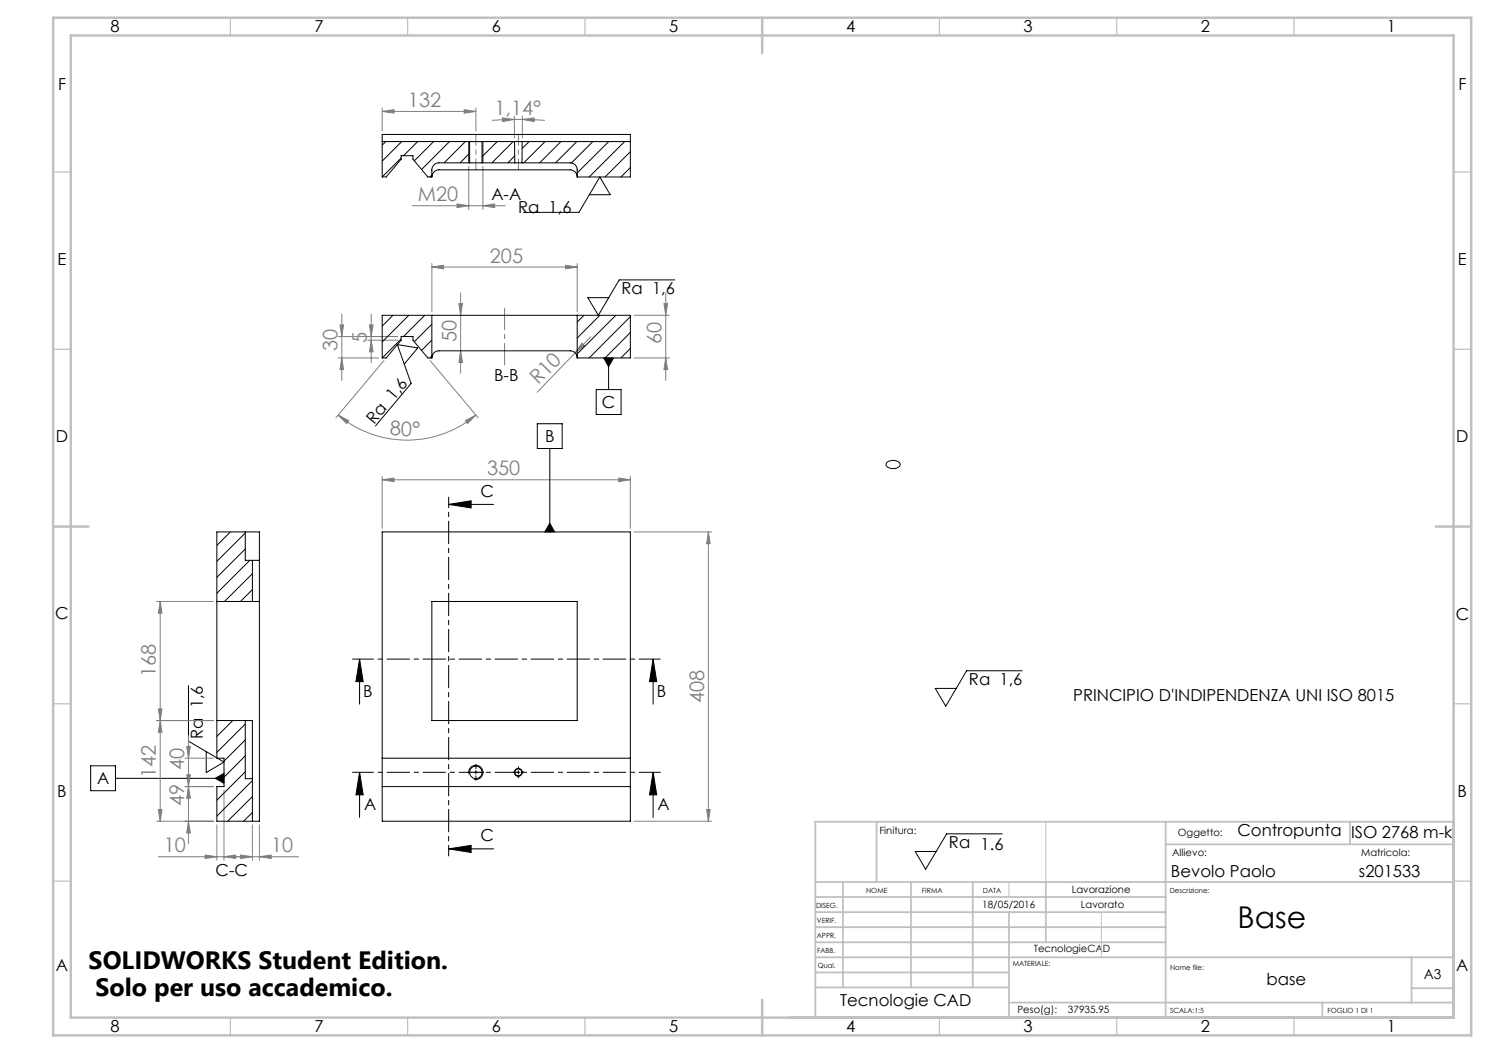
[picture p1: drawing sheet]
<svg xmlns="http://www.w3.org/2000/svg" width="420mm" height="297mm" viewBox="0 0 420 297" stroke-linecap="round" stroke-linejoin="round" font-family="sans-serif">
<g fill="none" stroke="#000" stroke-width=".28">
<path d="M132.2 39.9v6M136.2 39.9v6M166.2 54.9h5.9l-2.9-5-5.9 10h-15.7M190.3 78.9h-15.6l-5.9 10-3-4.9h5.9M114 102.7l3.8-4.6-5.7-.9 3.9 11-10.1 12M151.6 119.5h7v7h-7zM168.2 109.9h7v7h-7zM170.3 101h2.8l-1.4 2.4zM171.7 101v8.9M155.1 126.5v23.5M250.1 130.5a2.56 2.56 0 0 1 3.8 .4 1.86 1.86 0 0 1-2.5 1.2 1.16 1.16 0 0 1-1.3-1.6zM126.5 142.3l6.4-1.1v2.1z"/>
<path d="M126.5 142.3h12.7M155.1 147.6l1.4 2.4h-2.8zM53.2 193.4v15.7l10 5.8-5 3v-5.9M101.4 185.9l1 6.4h-2zM101.4 185.9v12.7M184.2 185.9l1 6.4h-2zM184.2 185.9v12.7M288.3 189.2h-15.6l-5.9 10-3-5h5.9M25.6 216h7v7h-7zM32.6 219.5h30.6M60.7 219.5l2.5-1.4v2.8zM101.4 217.8l1 6.4h-2z"/>
<path d="M101.4 217.8v12.7M132.3 218.4a2 2 0 0 1 1.7-2.6 2 2 0 0 1 2.2 2.2 2 2 0 0 1-2.5 1.8M133.7 217.8h1M134.2 217.3v1M145.7 217.8h1M146.2 217.3v1M184.2 217.8l1 6.4h-2zM184.2 217.8v12.7M126.5 239.4l6.4-1v2zM126.5 239.4h12.7M282.7 235.2h-15.7l-5.9 10-2.9-5h5.9"/>
</g>
<g fill="none" stroke="#808080" stroke-width=".28">
<path d="M107.8 31.4l3.3-.5v1zM107.8 30.4v6.5M107.8 31.4h26.4M130.9 30.9l3.3 .5-3.3 .5zM134.2 30.4v6.5M141.7 33.3l3.4 .4-3.3 .6zM145.1 32.7v6.2M145.1 33.7h2.3M145.1 33.7l-6.4 .2M147.4 32.7l-.1 6.2M147.4 33.7l3.3-.4-.1 1zM147.4 33.7l6.3 .2"/>
<path d="M116.3 58h26.3M128.9 57.5l3.3 .5-3.3 .6zM132.2 46.9v12.2M136.2 58l3.3-.5v1.1zM136.2 46.9v12.2M121.8 75.3l3.3-.5v1zM121.8 74.3v13.6M121.8 75.3h41M159.5 74.8l3.3 .5-3.3 .5zM162.8 74.3v13.6M95.4 94.9h16.7M95.9 91.6h1l-.5 3.3z"/>
<path d="M96.4 88.6v18.7M103.7 96h8.4M104.2 91.6h1l-.5 3.3zM104.7 96l.5 3.2h-1zM104.7 88.6v13.7M129.4 85.7h1.1l-.6 3.2zM129.9 99l.6 3.2h-1.1zM129.9 82.6v22.7M164.1 96.8l.8 .7-2.7 2zM166.7 95l-15.2 15.6M178.8 88.9h10M187.3 85.7h1l-.5 3.2z"/>
<path d="M187.8 82.6v24.7M95.4 117.1l3 1.5-.6 .8zM95.4 117.1a30.3 30.3 0 0 0 38.8 0M95.4 101h11.4M96.4 101l.5 3.2h-1zM108.3 101.7l-13.5 16.1M121.3 101.7l13.6 16.1M131.3 118.6l2.9-1.5-2.3 2.3zM178.8 101h10M187.8 101l.5 3.2h-1zM107.8 135.3l3.3-.5v1.1zM107.8 134.3v14.7"/>
<path d="M107.8 135.3h70M174.5 134.8l3.3 .5-3.3 .6zM177.8 134.3v14.7M178.8 150h22M199.8 150v81.6M199.8 150l.5 3.3h-1zM44.2 169.6h16M45.2 169.6l.5 3.4h-1zM45.2 169.6v62M44.7 200h1l-.5 3.2zM44.2 203.2h16M45.2 203.2l.5 3.3h-1z"/>
<path d="M52.2 213.9h8M52.7 218.5h1l-.5 3.4zM52.7 210.5h1l-.5 3.4zM53.2 207.5v30.5M44.2 231.6h16M44.7 228.3h1l-.5 3.3zM52.2 221.9h8M53.2 231.6l.5 3.3h-1zM53.2 221.9l.5 3.2h-1zM61.2 232.7v9.9M63.2 222.8v19.8M71.2 232.7v9.9"/>
<path d="M73.2 232.7v9.9M178.8 231.6h22M199.3 228.3h1l-.5 3.3zM44.6 241.6h39.6M57.9 241.2l3.3 .4-3.3 .5zM63.2 241.6l3.3-.4v.9zM67.9 241.2l3.3 .4-3.3 .5zM73.2 241.6l3.3-.4v.9z"/>
</g>
<path d="M186.2 185.9h-86.8M186.2 217.8h-86.8" fill="none" stroke="#000" stroke-width=".28" stroke-dasharray="6.3 1.3 1.3 1.3" stroke-dashoffset=".4"/>
<path d="M126.6 140.2v101.2" fill="none" stroke="#000" stroke-width=".28" stroke-dasharray="6.3 1.3 1.3 1.3" stroke-dashoffset="3.4"/>
<path d="M134.2 37.9v10M146.2 47.9v-10" fill="none" stroke="#808080" stroke-width=".28" stroke-dasharray="15.2 1.3 1.3 1.3" stroke-dashoffset="12.1"/>
<path d="M142.3 102.9v-16" fill="none" stroke="#808080" stroke-width=".28" stroke-dasharray="15.2 1.3 1.3 1.3" stroke-dashoffset="9.1"/>
<path d="M295 231.8v17M284.6 248.8v4.2M310.7 257.3v12.7" fill="none" stroke="#c0c0c0" stroke-width=".28"/>
<g fill="none" stroke="#c0c0c0" stroke-width=".35">
<path d="M65 5v5M115 5v5M165 5v5M265 5v5M315 5v5M365 5v5M15 48.5h5M410 48.5h5M15 98.5h5M410 98.5h5M15 198.5h5M410 198.5h5"/>
<path d="M15 248.5h5M410 248.5h5M65 287v5M115 287v5M165 287v5M265 287v5M315 287v5M365 287v5"/>
</g>
<g fill="none" stroke="#c0c0c0" stroke-width=".5">
<path d="M247.3 231.8v17M328.8 231.8v55.2M328.8 238.2h81.2M380.8 231.8v6.4M410 231.8h-180v55.2M230 248.8h180M230 257.3h98.8M230 253h98.8M237.8 248.8v29.7M257 248.8v29.7M274.4 248.8v29.7M284.6 257.3v29.7"/>
<path d="M295 248.8v17M230 265.8h98.8M230 261.5h98.8M230 278.5h54.6M230 274.3h54.6M230 270h180M398.1 270v12.8M398.1 278.7h11.9M284.6 282.8h125.4M373 282.8v4.2"/>
</g>
<path d="M15 5h400v287h-400zM20 10h390v277h-390zM215 5v10M15 148.5h10M405 148.5h10M215 282v10" fill="none" stroke="#c0c0c0" stroke-width=".7"/>
<path d="M133.2 217.8h-1.2M134.2 216.8v-1.2M134.2 218.8v1.3M135.2 217.8h1.3M145.2 217.8h-.5M146.2 216.8v-.6M146.2 218.8v.6M147.2 217.8h.6" fill="none" stroke="#000" stroke-width=".28" stroke-dasharray="15.2 1.3 1.3 1.3"/>
<g fill="#000">
<path d="M170.3 101l1.4 2.4 1.4-2.4zM60.7 219.5l2.5 1.4v-2.8z"/>
<path d="M184.2 185.9l1 6.4h-2zM101.4 185.9l1 6.4h-2zM126.5 142.3l6.4-1.1v2.1zM126.5 239.4l6.4-1v2z"/>
<path d="M184.2 217.8l1 6.4h-2zM101.4 217.8l1 6.4h-2z"/>
</g>
<g fill="#808080">
<path d="M164.1 96.8l.8 .7-2.7 2z"/>
<path d="M63.2 241.6l3.3-.4v.9zM57.9 241.2l3.3 .4-3.3 .5z"/>
<path d="M174.5 134.8l3.3 .5-3.3 .6zM107.8 135.3l3.3-.5v1.1zM136.2 58l3.3-.5v1.1zM128.9 57.5l3.3 .5-3.3 .6z"/>
<path d="M67.9 241.2l3.3 .4-3.3 .5zM73.2 241.6l3.3-.4v.9z"/>
<path d="M130.9 30.9l3.3 .5-3.3 .5zM107.8 31.4l3.3-.5v1z"/>
<path d="M147.4 33.7l3.3-.4-.1 1zM141.7 33.3l3.4 .4-3.3 .6z"/>
<path d="M199.3 228.3h1l-.5 3.3zM199.8 150l.5 3.3h-1zM53.2 221.9l.5 3.2h-1zM52.7 210.5h1l-.5 3.4z"/>
<path d="M187.3 85.7h1l-.5 3.2zM187.8 101l.5 3.2h-1zM129.4 85.7h1.1l-.6 3.2zM129.9 99l.6 3.2h-1.1zM104.2 91.6h1l-.5 3.3zM104.7 96l.5 3.2h-1zM95.9 91.6h1l-.5 3.3zM96.4 101l.5 3.2h-1zM45.2 169.6l.5 3.4h-1zM44.7 200h1l-.5 3.2zM45.2 203.2l.5 3.3h-1zM44.7 228.3h1l-.5 3.3zM52.7 218.5h1l-.5 3.4zM53.2 231.6l.5 3.3h-1z"/>
<path d="M95.4 117.1l3 1.5-.6 .8zM131.3 118.6l2.9-1.5-2.3 2.3z"/>
<path d="M121.8 75.3l3.3-.5v1zM159.5 74.8l3.3 .5-3.3 .5z"/>
</g>
<path d="M155.1 147.6l1.4 2.4h-2.8z" fill="#000"/>
<g fill="none" stroke="#000" stroke-width=".28">
<path d="M107.8 39.9h24.7M108.8 39.9l-1 1M113.3 39.9l-5.5 5.5M117.8 39.9l-4 4M122.3 39.9l-5.4 5.5M126.8 39.9l-7.9 7.9M131.3 39.9l-6 6M132.5 39.9h3.5M132.5 39.9v6M136 39.9v6M136 39.9h9.1M140.3 39.9l-4.3 4.3"/>
<path d="M144.7 39.9l-6 6M145.1 39.9h2.2M145.1 39.9l.1 6M147.3 39.9l-.1 6M147.3 39.9h30.5M149.3 39.9l-2 2M153.7 39.9l-6 6M158.2 39.9l-6 6M162.7 39.9l-6 6M167.2 39.9l-6 6.1M171.7 39.9l-8.9 8.9M176.2 39.9l-10 10"/>
<path d="M107.8 49.9v-12h70v12h-15M107.8 49.9h1.1l4.2-5v-1h3.4v1l4.2 5h1.1M113.1 44.6l-5.3 5.3M121.8 49.9a2.05 2.05 0 0 1 2-2h37a1.99 1.99 0 0 1 2 2M121.8 49.4l-.5 .5M132.5 45.9h3.5M132.5 45.9h-8.7a1.99 1.99 0 0 0-2 2v2M132.5 43.2l-2.7 2.7M136 45.9h9.2M145.2 44l-1.9 1.9M145.2 45.9h2M147.2 45.9h13.6a1.93 1.93 0 0 1 2 2v2"/>
<path d="M177.8 42.8l-7.1 7.1M177.8 47.3l-2.6 2.6M110.8 88.9l-3 3.1M113.1 95.6l-5.3 5.4M115.3 88.9l-7.5 7.5M119.8 88.9l-6 6M121.8 91.4l-4.9 5M121.8 95.9l-2.9 2.9M121.8 88.9v12.1M162.8 88.9v12.1M164.7 88.9l-1.9 1.9M169.2 88.9l-6.4 6.5"/>
<path d="M173.7 88.9l-10.9 10.9M177.8 89.3l-11.6 11.7M177.8 93.8l-7.1 7.2M177.8 98.3l-2.6 2.7M107.8 101v-12.1h70v12.1h-15M107.8 101h1.1l4.2-5v-1.1h3.4v1.1l4.2 5h1.1M121.8 100.4l-.5 .6M121.8 101a1.97 1.97 0 0 1 2-2h37a1.97 1.97 0 0 1 2 2M61.2 150h12v81.6h-12v-9.7h2v-8h-2zM65 150l-3.8 3.8M69.2 150v8h2M69.2 150.4l-8 7.9"/>
<path d="M69.2 154.8l-8 8M70.4 158l-9.2 9.3M71.2 158h2M71.2 158v11.6M107.8 150h70v81.6h-70zM61.2 169.6h10M71.2 169.6h2M71.2 161.8l-7.9 7.8M71.2 166.3l-3.4 3.3M121.8 169.6h41v33.6h-41zM61.2 203.2h8M65.7 203.2l-4.5 4.5"/>
<path d="M69.2 203.2h2v28.4M69.2 203.2v16.4h2M69.2 204.2l-8 8M69.2 208.7l-6 6M69.2 213.2l-6 6M69.2 217.7l-8 8M107.8 213.9h70M71.2 220.2l-10 10M71.2 224.7l-7 6.9M71.2 229.2l-2.5 2.4M107.8 221.9h70"/>
<circle cx="134.2" cy="217.8" r="1.76"/>
<circle cx="146.2" cy="217.8" r="1.08"/>
<circle cx="146.2" cy="217.8" r="1.03"/>
</g>
<text font-size="8.5" x="349.1" y="261.8">Base</text>
<g font-size="7.1">
<text x="25" y="273.3">SOLIDWORKS Student Edition.</text>
<text x="26.9" y="281">Solo per uso accademico.</text>
</g>
<g font-size="5.6" fill="#808080">
<text x="115.1" y="30.2">132</text>
<text x="139.5" y="32.5">1,14°</text>
<text x="117.8" y="56.8">M20</text>
<text x="138.2" y="74.1">205</text>
<text x="95.2" y="99" transform="rotate(-90 95.2 99)">30</text>
<text x="103.5" y="96.9" transform="rotate(-90 103.5 96.9)">5</text>
<text x="128.7" y="96.4" transform="rotate(-90 128.7 96.4)">50</text>
<text x="186.6" y="97.1" transform="rotate(-90 186.6 97.1)">60</text>
<text x="151.8" y="108.6" transform="rotate(-45 151.8 108.6)">R10</text>
<text x="110" y="122.8" transform="rotate(1 110 122.8)">80°</text>
<text x="137.4" y="134.1">350</text>
<text x="44" y="191.1" transform="rotate(-90 44 191.1)">168</text>
<text x="198.6" y="198.3" transform="rotate(-90 198.6 198.3)">408</text>
<text x="44" y="219.5" transform="rotate(-90 44 219.5)">142</text>
<text x="52" y="217.1" transform="rotate(-90 52 217.1)">40</text>
<text x="52" y="227.3" transform="rotate(-90 52 227.3)">49</text>
<text x="46.2" y="240.4">10</text>
<text x="76.5" y="240.4">10</text>
</g>
<g font-size="4.7">
<text x="31.2" y="9">8</text>
<text x="88.7" y="9">7</text>
<text x="138.7" y="9">6</text>
<text x="188.7" y="9">5</text>
<text x="238.7" y="9">4</text>
<text x="288.7" y="9">3</text>
<text x="338.7" y="9">2</text>
<text x="391.2" y="9">1</text>
<text x="16.4" y="25.5">F</text>
<text x="411.4" y="25.5">F</text>
<text x="138.6" y="56.4">A-A</text>
<text x="146.1" y="60">Ra 1,6</text>
<text x="16.2" y="74.7">E</text>
<text x="411.2" y="74.7">E</text>
<text x="175.3" y="82.9">Ra 1,6</text>
<text x="139.4" y="107.4">B-B</text>
<text x="105.5" y="119.8" transform="rotate(-50 105.5 119.8)">Ra 1,6</text>
<text x="169.8" y="115.2">C</text>
<text x="15.8" y="124.7">D</text>
<text x="153.7" y="124.8">B</text>
<text x="410.8" y="124.7">D</text>
<text x="135.5" y="140.1">C</text>
<text x="15.6" y="174.7">C</text>
<text x="410.6" y="174.7">C</text>
<text x="102.5" y="196.5">B</text>
<text x="185.3" y="196.5">B</text>
<text x="273.3" y="193.1">Ra 1,6</text>
<text x="302.7" y="197.8">PRINCIPIO D'INDIPENDENZA UNI ISO 8015</text>
<text x="57.2" y="208.4" transform="rotate(-90 57.2 208.4)">Ra 1,6</text>
<text x="27.4" y="221.3">A</text>
<text x="16.2" y="224.7">B</text>
<text x="411.2" y="224.7">B</text>
<text x="102.7" y="228.4">A</text>
<text x="185.5" y="228.4">A</text>
<text x="135.5" y="237.3">C</text>
<text x="267.7" y="239.2">Ra 1.6</text>
<text x="349.1" y="235.9">Contropunta</text>
<text x="381.1" y="236.3">ISO 2768 m-k</text>
<text x="60.8" y="247.1">C-C</text>
<text x="330.3" y="247.2">Bevolo Paolo</text>
<text x="383.3" y="247.2">s201533</text>
<text x="15.8" y="274">A</text>
<text x="410.8" y="274">A</text>
<text x="357.2" y="277.9">base</text>
<text x="237" y="283.7">Tecnologie CAD</text>
<text x="31.2" y="291">8</text>
<text x="88.7" y="291">7</text>
<text x="138.7" y="291">6</text>
<text x="188.7" y="291">5</text>
<text x="238.7" y="291">4</text>
<text x="288.7" y="291">3</text>
<text x="338.7" y="291">2</text>
<text x="391.2" y="291">1</text>
</g>
<text font-size="3.9" x="401.6" y="276">A3</text>
<g font-size="2.8">
<text x="248.1" y="235.3">Finitura:</text>
<text x="332.3" y="235.9">Oggetto:</text>
<text x="330.7" y="241.4">Allievo:</text>
<text x="384" y="241.4">Matricola:</text>
<text x="302.3" y="252">Lavorazione</text>
<text x="277.1" y="256">18/05/2016</text>
<text x="304.9" y="256">Lavorato</text>
<text x="291.6" y="268.5">TecnologieCAD</text>
<text x="287" y="285.6">Peso(g):</text>
<text x="301.2" y="285.6">37935.95</text>
</g>
<g font-size="2">
<text x="244.3" y="252">NOME</text>
<text x="260" y="251.9">FIRMA</text>
<text x="277.2" y="251.9">DATA</text>
<text x="330" y="251.9">Descrizione:</text>
<text x="230.2" y="256.1">DISEG.</text>
<text x="230.4" y="260.3">VERIF.</text>
<text x="230.4" y="264.4">APPR.</text>
<text x="230.5" y="268.8">FABB.</text>
<text x="230.7" y="273.1">Qual.</text>
<text x="285.7" y="272.5">MATERIALE:</text>
<text x="330.1" y="273.6">Nome file:</text>
<text x="330.1" y="285.6">SCALA:1:5</text>
<text x="374.5" y="285.6">FOGLIO 1 DI 1</text>
</g>
</svg>
